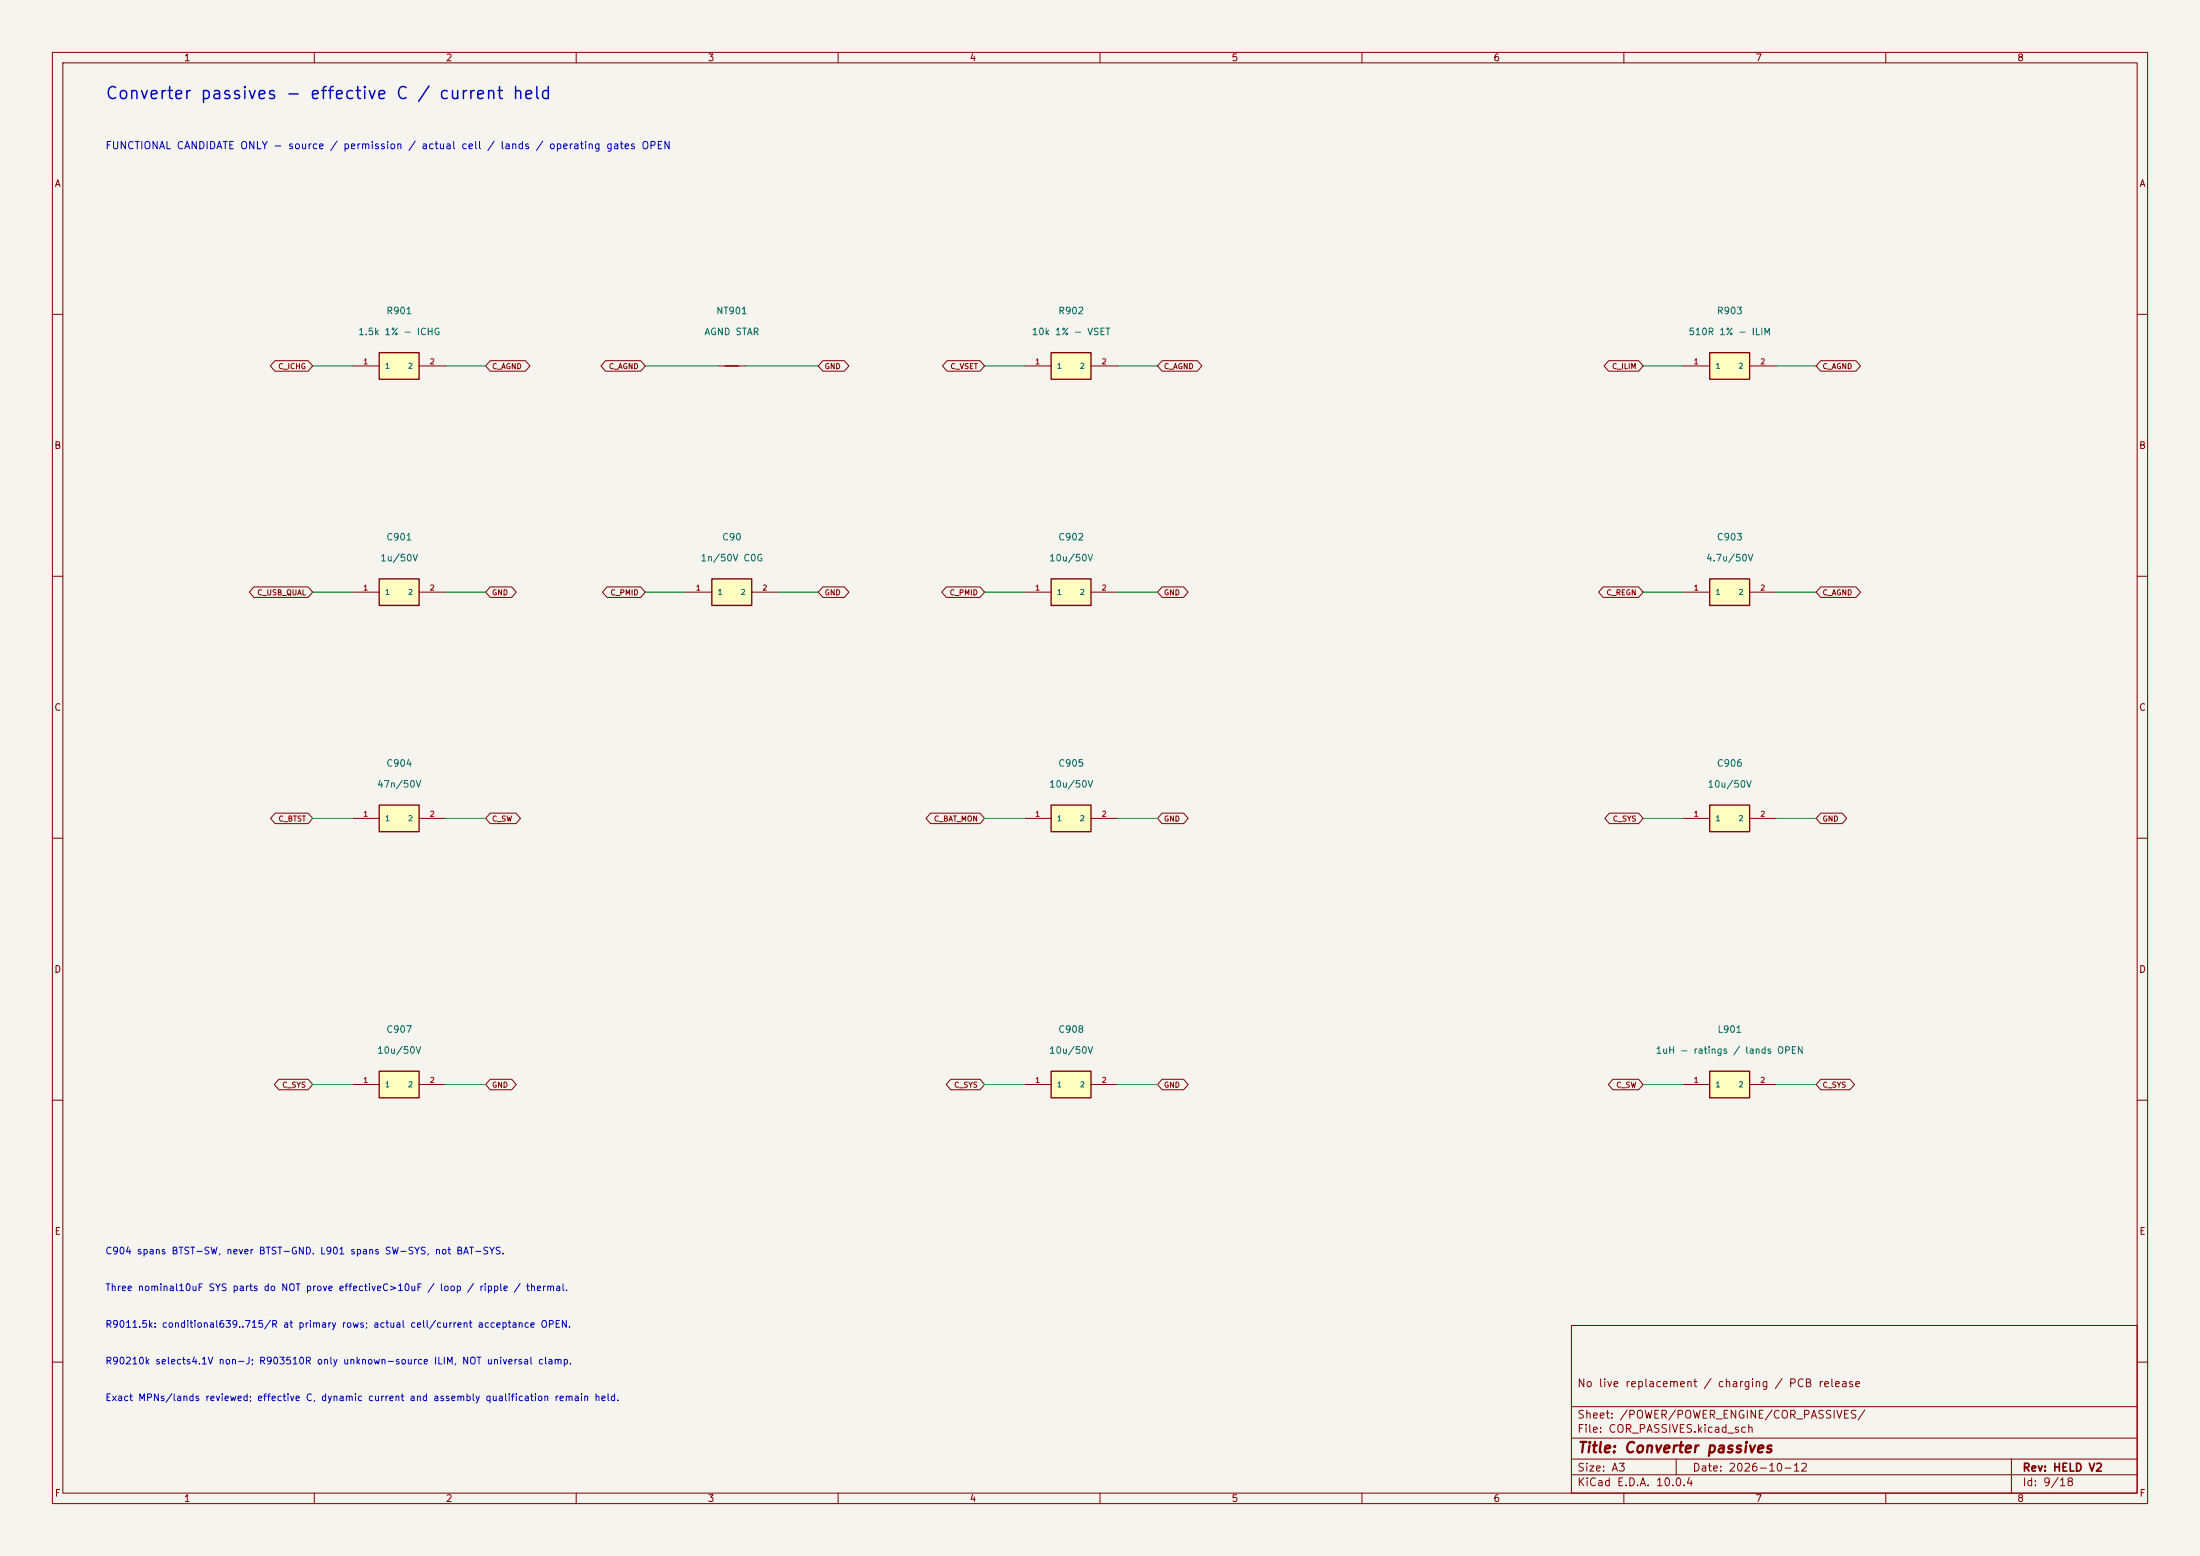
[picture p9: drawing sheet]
<svg xmlns="http://www.w3.org/2000/svg" width="420mm" height="297mm" viewBox="0 0 420 297" stroke-linecap="round" stroke-linejoin="round" font-family="sans-serif">
<path d="M0 0h420v297h-420z" fill="#f5f4ef" stroke="#f5f4ef" stroke-width=".19"/>
<g fill="none" stroke="#840000" stroke-width=".19">
<path d="M10 10h400v277h-400zM12 12h396v273h-396zM60 10v2M110 10v2M160 10v2M210 10v2M260 10v2M310 10v2M360 10v2M10 60h2M408 60h2M10 110h2"/>
<path d="M408 110h2M10 160h2M408 160h2M10 210h2M408 210h2M300 253h108v32h-108zM10 260h2M300 278.5h108M300 274.5h108M300 268.5h108M320 278.5v3M384 278.5v6.5"/>
<path d="M408 260h2M60 285v2M110 285v2M160 285v2M210 285v2M260 285v2M300 281.5h108M310 285v2M360 285v2"/>
</g>
<path d="M72.4 110.5h7.6v5.1h-7.6z" fill="#ffffc2"/>
<path d="M72.4 110.5h7.6v5.1h-7.6z" fill="none" stroke="#840000" stroke-width=".25"/>
<path d="M67.3 113h5.1M80 113h5.1" fill="none" stroke="#840000" stroke-width=".19"/>
<path d="M200.7 110.5h7.6v5.1h-7.6z" fill="#ffffc2"/>
<path d="M200.7 110.5h7.6v5.1h-7.6z" fill="none" stroke="#840000" stroke-width=".25"/>
<path d="M195.6 113h5.1M208.3 113h5.1" fill="none" stroke="#840000" stroke-width=".19"/>
<path d="M200.7 67.3h7.6v5.1h-7.6z" fill="#ffffc2"/>
<path d="M200.7 67.3h7.6v5.1h-7.6z" fill="none" stroke="#840000" stroke-width=".25"/>
<path d="M195.6 69.9h5.1M208.3 69.9h5.1" fill="none" stroke="#840000" stroke-width=".19"/>
<path d="M326.4 204.5h7.6v5.1h-7.6z" fill="#ffffc2"/>
<path d="M326.4 204.5h7.6v5.1h-7.6z" fill="none" stroke="#840000" stroke-width=".25"/>
<path d="M321.3 207h5.1M334 207h5.1" fill="none" stroke="#840000" stroke-width=".19"/>
<path d="M72.4 204.5h7.6v5.1h-7.6z" fill="#ffffc2"/>
<path d="M72.4 204.5h7.6v5.1h-7.6z" fill="none" stroke="#840000" stroke-width=".25"/>
<path d="M67.3 207h5.1M80 207h5.1" fill="none" stroke="#840000" stroke-width=".19"/>
<path d="M200.7 204.5h7.6v5.1h-7.6z" fill="#ffffc2"/>
<path d="M200.7 204.5h7.6v5.1h-7.6z" fill="none" stroke="#840000" stroke-width=".25"/>
<path d="M195.6 207h5.1M208.3 207h5.1" fill="none" stroke="#840000" stroke-width=".19"/>
<path d="M326.4 153.7h7.6v5.1h-7.6z" fill="#ffffc2"/>
<path d="M326.4 153.7h7.6v5.1h-7.6z" fill="none" stroke="#840000" stroke-width=".25"/>
<path d="M321.3 156.2h5.1M334 156.2h5.1" fill="none" stroke="#840000" stroke-width=".19"/>
<path d="M326.4 110.5h7.6v5.1h-7.6z" fill="#ffffc2"/>
<path d="M326.4 110.5h7.6v5.1h-7.6z" fill="none" stroke="#840000" stroke-width=".25"/>
<path d="M321.3 113h5.1M334 113h5.1" fill="none" stroke="#840000" stroke-width=".19"/>
<path d="M72.4 67.3h7.6v5.1h-7.6z" fill="#ffffc2"/>
<path d="M72.4 67.3h7.6v5.1h-7.6z" fill="none" stroke="#840000" stroke-width=".25"/>
<path d="M67.3 69.9h5.1M80 69.9h5.1" fill="none" stroke="#840000" stroke-width=".19"/>
<path d="M200.7 153.7h7.6v5.1h-7.6z" fill="#ffffc2"/>
<path d="M200.7 153.7h7.6v5.1h-7.6z" fill="none" stroke="#840000" stroke-width=".25"/>
<path d="M195.6 156.2h5.1M208.3 156.2h5.1" fill="none" stroke="#840000" stroke-width=".19"/>
<path d="M72.4 153.7h7.6v5.1h-7.6z" fill="#ffffc2"/>
<path d="M72.4 153.7h7.6v5.1h-7.6z" fill="none" stroke="#840000" stroke-width=".25"/>
<path d="M67.3 156.2h5.1M80 156.2h5.1" fill="none" stroke="#840000" stroke-width=".19"/>
<path d="M135.9 110.5h7.6v5.1h-7.6z" fill="#ffffc2"/>
<path d="M135.9 110.5h7.6v5.1h-7.6z" fill="none" stroke="#840000" stroke-width=".25"/>
<path d="M130.8 113h5.1M143.5 113h5.1" fill="none" stroke="#840000" stroke-width=".19"/>
<path d="M326.4 67.3h7.6v5.1h-7.6z" fill="#ffffc2"/>
<path d="M138.4 69.9h2.6M326.4 67.3h7.6v5.1h-7.6z" fill="none" stroke="#840000" stroke-width=".25"/>
<g fill="none" stroke="#840000" stroke-width=".19">
<path d="M52.5 68.8h6.3l.9 1.1-.9 1h-6.3l-.9-1zM93.6 68.8h6.7l.9 1.1-.9 1h-6.7l-.9-1zM115.6 68.8h6.7l.9 1.1-.9 1h-6.7l-.9-1zM137.2 69.9h5M157.1 68.8h4.1l.9 1.1-.9 1h-4.1l-.9-1zM180.8 68.8h6.3l.9 1.1-.9 1h-6.3l-.9-1zM221.9 68.8h6.7l.8 1.1-.8 1h-6.7l-.9-1zM307.1 68.8h5.7l.9 1.1-.9 1h-5.7l-.9-1zM321.3 69.9h5.1M334 69.9h5.1M347.6 68.8h6.7l.9 1.1-.9 1h-6.7l-.9-1zM48.5 112h10.3l.9 1-.9 1h-10.3l-.9-1z"/>
<path d="M93.6 112h4.1l.9 1-.9 1h-4.1l-.9-1zM115.9 112h6.4l.9 1-.9 1h-6.4l-.9-1zM157.1 112h4.1l.9 1-.9 1h-4.1l-.9-1zM180.7 112h6.4l.9 1-.9 1h-6.4l-.9-1zM221.9 112h4.1l.8 1-.8 1h-4.1l-.9-1zM306.1 112h6.7l.9 1-.9 1h-6.7l-.9-1zM347.6 112h6.7l.9 1-.9 1h-6.7l-.9-1zM52.5 155.2h6.3l.9 1-.9 1h-6.3l-.8-1zM93.6 155.2h4.9l.9 1-.9 1h-4.9l-.9-1zM177.7 155.2h9.4l.9 1-.9 1h-9.4l-.9-1zM221.9 155.2h4.1l.8 1-.8 1h-4.1l-.9-1zM307.2 155.2h5.6l.9 1-.9 1h-5.6l-.8-1z"/>
<path d="M347.6 155.2h4.1l.9 1-.9 1h-4.1l-.9-1zM53.2 206h5.6l.9 1-.9 1h-5.6l-.8-1zM93.6 206h4.1l.9 1-.9 1h-4.1l-.9-1zM181.5 206h5.6l.9 1-.9 1h-5.6l-.9-1zM221.9 206h4.1l.8 1-.8 1h-4.1l-.9-1zM307.9 206h4.9l.9 1-.9 1h-4.9l-.9-1zM347.6 206h5.6l.8 1-.8 1h-5.6l-.9-1z"/>
</g>
<g fill="none" stroke="#009600" stroke-width=".19">
<path d="M59.7 69.9h7.6M85.1 69.9h7.6M123.2 69.9h14M142.2 69.9h14M188 69.9h7.6M213.4 69.9h7.6M313.7 69.9h7.6M339.1 69.9h7.6M59.7 113h7.6M85.1 113h7.6M123.2 113h7.6M148.6 113h7.6"/>
<path d="M188 113h7.6M213.4 113h7.6M313.7 113h7.6M339.1 113h7.6M59.7 156.2h7.6M85.1 156.2h7.6M188 156.2h7.6M213.4 156.2h7.6M313.7 156.2h7.6M339.1 156.2h7.6M59.7 207h7.6M85.1 207h7.6"/>
<path d="M188 207h7.6M213.4 207h7.6M313.7 207h7.6M339.1 207h7.6"/>
</g>
<text font-size="2.3" fill="#0000c2" x="20" y="19.5">Converter passives - effective C / current held</text>
<text font-size="2" fill="#840000" x="301" y="277.8">Title: Converter passives</text>
<g font-size="1.5" fill="#840000">
<text x="301" y="265.1">No live replacement / charging / PCB release</text>
<text x="301" y="273.8">File: COR_PASSIVES.kicad_sch</text>
<text x="301" y="271.1">Sheet: /POWER/POWER_ENGINE/COR_PASSIVES/</text>
<text x="301" y="281.2">Size: A3</text>
<text x="323" y="281.2">Date: 2026-10-12</text>
<text x="386" y="281.2">Rev: HELD V2</text>
<text x="301" y="284">KiCad E.D.A. 10.0.4</text>
<text x="386" y="284">Id: 9/18</text>
</g>
<text font-size="1.4" fill="#0000c2" x="20" y="28.8">FUNCTIONAL CANDIDATE ONLY - source / permission / actual cell / lands / operating gates OPEN</text>
<g font-size="1.3" fill="#840000">
<text x="35" y="12">1</text>
<text x="85" y="12">2</text>
<text x="135" y="12">3</text>
<text x="185" y="12">4</text>
<text x="235" y="12">5</text>
<text x="285" y="12">6</text>
<text x="335" y="12">7</text>
<text x="385" y="12">8</text>
<text x="10.3" y="36">A</text>
<text x="408.3" y="36">A</text>
<text x="10.3" y="86">B</text>
<text x="408.2" y="86">B</text>
<text x="10.3" y="136">C</text>
<text x="408.2" y="136">C</text>
<text x="10.3" y="186">D</text>
<text x="408.2" y="186">D</text>
<text x="10.3" y="236">E</text>
<text x="408.3" y="236">E</text>
<text x="10.3" y="286">F</text>
<text x="35" y="287">1</text>
<text x="85" y="287">2</text>
<text x="135" y="287">3</text>
<text x="185" y="287">4</text>
<text x="235" y="287">5</text>
<text x="285" y="287">6</text>
<text x="335" y="287">7</text>
<text x="385" y="287">8</text>
<text x="408.3" y="286">F</text>
</g>
<g font-size="1.3" fill="#006464">
<text x="68.3" y="64.3">1.5k 1% - ICHG</text>
<text x="73.6" y="60.3">R901</text>
<text x="134.4" y="64.3">AGND STAR</text>
<text x="136.6" y="60.3">NT901</text>
<text x="196.9" y="64.3">10k 1% - VSET</text>
<text x="201.9" y="60.3">R902</text>
<text x="322.2" y="64.3">510R 1% - ILIM</text>
<text x="327.6" y="60.3">R903</text>
<text x="72.5" y="107.5">1u/50V</text>
<text x="73.6" y="103.5">C901</text>
<text x="133.6" y="107.5">1n/50V C0G</text>
<text x="137.8" y="103.5">C90</text>
<text x="200.2" y="107.5">10u/50V</text>
<text x="201.9" y="103.5">C902</text>
<text x="325.6" y="107.5">4.7u/50V</text>
<text x="327.6" y="103.5">C903</text>
<text x="73.6" y="146.6">C904</text>
<text x="201.9" y="146.6">C905</text>
<text x="327.6" y="146.6">C906</text>
<text x="71.9" y="150.6">47n/50V</text>
<text x="200.2" y="150.6">10u/50V</text>
<text x="325.9" y="150.6">10u/50V</text>
<text x="73.6" y="197.4">C907</text>
<text x="201.9" y="197.4">C908</text>
<text x="327.8" y="197.4">L901</text>
<text x="71.9" y="201.4">10u/50V</text>
<text x="200.2" y="201.4">10u/50V</text>
<text x="316" y="201.4">1uH - ratings / lands OPEN</text>
</g>
<g font-size="1.3" fill="#0000c2">
<text x="20" y="239.7">C904 spans BTST-SW, never BTST-GND. L901 spans SW-SYS, not BAT-SYS.</text>
<text x="20" y="246.7">Three nominal10uF SYS parts do NOT prove effectiveC&gt;10uF / loop / ripple / thermal.</text>
<text x="20" y="253.7">R9011.5k: conditional639..715/R at primary rows; actual cell/current acceptance OPEN.</text>
<text x="20" y="260.7">R90210k selects4.1V non-J; R903510R only unknown-source ILIM, NOT universal clamp.</text>
<text x="20" y="267.7">Exact MPNs/lands reviewed; effective C, dynamic current and assembly qualification remain held.</text>
</g>
<g font-size="1" fill="#840000">
<text x="53" y="70.7">C_ICHG</text>
<text x="93.8" y="70.7">C_AGND</text>
<text x="116.1" y="70.7">C_AGND</text>
<text x="157.3" y="70.7">GND</text>
<text x="181.3" y="70.7">C_VSET</text>
<text x="222.1" y="70.7">C_AGND</text>
<text x="307.6" y="70.7">C_ILIM</text>
<text x="347.8" y="70.7">C_AGND</text>
<text x="49" y="113.9">C_USB_QUAL</text>
<text x="93.8" y="113.9">GND</text>
<text x="116.4" y="113.9">C_PMID</text>
<text x="157.3" y="113.9">GND</text>
<text x="181.2" y="113.9">C_PMID</text>
<text x="222.1" y="113.9">GND</text>
<text x="306.6" y="113.9">C_REGN</text>
<text x="347.8" y="113.9">C_AGND</text>
<text x="53.1" y="157">C_BTST</text>
<text x="93.8" y="157">C_SW</text>
<text x="178.2" y="157">C_BAT_MON</text>
<text x="222.1" y="157">GND</text>
<text x="307.8" y="157">C_SYS</text>
<text x="347.8" y="157">GND</text>
<text x="53.8" y="207.8">C_SYS</text>
<text x="93.8" y="207.8">GND</text>
<text x="182.1" y="207.8">C_SYS</text>
<text x="222.1" y="207.8">GND</text>
<text x="308.5" y="207.8">C_SW</text>
<text x="347.8" y="207.8">C_SYS</text>
</g>
<g font-size="1" fill="#a90000">
<text x="69.2" y="69.8">1</text>
<text x="81.9" y="69.8">2</text>
<text x="197.5" y="69.8">1</text>
<text x="210.2" y="69.8">2</text>
<text x="323.2" y="69.8">1</text>
<text x="335.9" y="69.8">2</text>
<text x="69.2" y="113">1</text>
<text x="81.9" y="113">2</text>
<text x="132.7" y="113">1</text>
<text x="145.4" y="113">2</text>
<text x="197.5" y="113">1</text>
<text x="210.2" y="113">2</text>
<text x="323.2" y="113">1</text>
<text x="335.9" y="113">2</text>
<text x="69.2" y="156.1">1</text>
<text x="81.9" y="156.1">2</text>
<text x="197.5" y="156.1">1</text>
<text x="210.2" y="156.1">2</text>
<text x="323.2" y="156.1">1</text>
<text x="335.9" y="156.1">2</text>
<text x="69.2" y="206.9">1</text>
<text x="81.9" y="206.9">2</text>
<text x="197.5" y="206.9">1</text>
<text x="210.2" y="206.9">2</text>
<text x="323.2" y="206.9">1</text>
<text x="335.9" y="206.9">2</text>
</g>
<g font-size="1" fill="#006464">
<text x="73.4" y="70.6">1</text>
<text x="77.8" y="70.6">2</text>
<text x="201.7" y="70.6">1</text>
<text x="206.1" y="70.6">2</text>
<text x="327.4" y="70.6">1</text>
<text x="331.8" y="70.6">2</text>
<text x="73.4" y="113.8">1</text>
<text x="77.8" y="113.8">2</text>
<text x="136.9" y="113.8">1</text>
<text x="141.3" y="113.8">2</text>
<text x="201.7" y="113.8">1</text>
<text x="206.1" y="113.8">2</text>
<text x="327.4" y="113.8">1</text>
<text x="331.8" y="113.8">2</text>
<text x="73.4" y="157">1</text>
<text x="77.8" y="157">2</text>
<text x="201.7" y="157">1</text>
<text x="206.1" y="157">2</text>
<text x="327.4" y="157">1</text>
<text x="331.8" y="157">2</text>
<text x="73.4" y="207.8">1</text>
<text x="77.8" y="207.8">2</text>
<text x="201.7" y="207.8">1</text>
<text x="206.1" y="207.8">2</text>
<text x="327.4" y="207.8">1</text>
<text x="331.8" y="207.8">2</text>
</g>
</svg>
